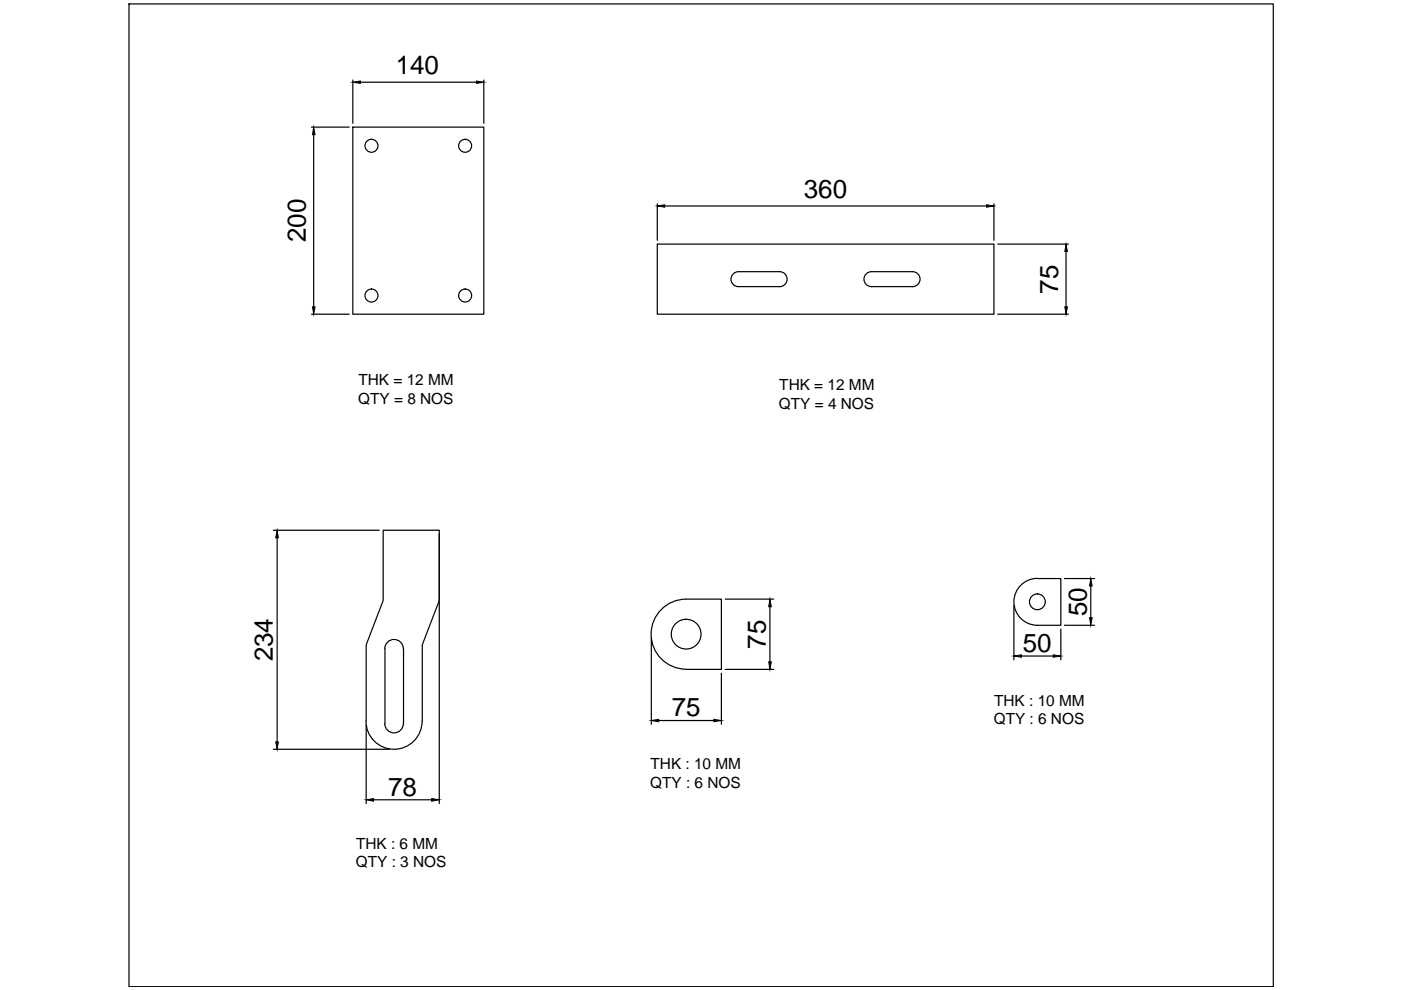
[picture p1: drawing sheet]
<svg xmlns="http://www.w3.org/2000/svg" width="297mm" height="210mm" viewBox="0 0 297 210" stroke-linecap="round" stroke-linejoin="round" font-family="sans-serif">
<!-- layer: 0 -->
<g fill="none" stroke="#000" stroke-width=".25">
<path d="M27.3 .8h242.7v208.4h-242.7zM74.8 17v9.1M76.4 17.4h24.6M102.6 17v9.1M66 27h8M66.5 28.6v36.5M74.8 27h27.8v39.6h-27.8zM139.4 51.8h71.3v14.8h-71.3zM139.4 43.2v7.8M140.9 43.7h68.3M165.3 57.6a1.59 1.59 0 0 1 1.6 1.6 1.59 1.59 0 0 1-1.6 1.6M165.3 57.6h-8.7a1.59 1.59 0 0 0-1.6 1.6 1.59 1.59 0 0 0 1.6 1.6h8.7"/>
<path d="M193.5 57.6a1.59 1.59 0 0 1 1.6 1.6 1.59 1.59 0 0 1-1.6 1.6M193.5 57.6h-8.7a1.59 1.59 0 0 0-1.6 1.6 1.59 1.59 0 0 0 1.6 1.6h8.7M210.7 43.2v7.8M211.5 51.8h15M226 53.3v11.8M66 66.6h8M211.5 66.6h15M58 112.4h22.4M58.8 114v43.3M93.1 113.2v57.2M81.6 137.6v15.8M85.5 137.5a1.97 1.97 0 0 0-2-1.9 1.97 1.97 0 0 0-1.9 1.9"/>
<path d="M85.6 137.6v15.8M138.1 135.3v18.3M153.8 127h10.2M163.2 128.6v11.7M215 128.4v11.5M216.6 139.1h6.7M219.9 122.6a5 5 0 0 0-4.9 5 5 5 0 0 0 4.9 5M220 122.7h4.9v9.9h-4.9M224.9 133.4v6.5M225.7 132.6h6.4M225.7 122.7h6.4M231.3 124.2v6.8"/>
<path d="M58 158.9h24.6M77.6 152.9a5.9 5.9 0 0 0 5.9 6 5.9 5.9 0 0 0 6-6M77.6 152.9v-16.2l3.6-9.4v-14.9h11.9v14.9l-3.6 9.4v16.2M77.6 153.7v16.7M81.6 153.4a1.97 1.97 0 0 0 1.9 2 1.97 1.97 0 0 0 2-2M139.7 152.8h11.6M145.5 141.9a7.4 7.4 0 0 1-7.5-7.5 7.4 7.4 0 0 1 7.5-7.4h7.5v14.9h-7.5M153 142.7v10.9M153.8 141.9h10.2M79.2 169.6h12.3"/>
<circle cx="78.8" cy="30.9" r="1.38"/>
<circle cx="98.6" cy="30.9" r="1.38"/>
<circle cx="78.8" cy="62.7" r="1.38"/>
<circle cx="98.6" cy="62.7" r="1.38"/>
<circle cx="145.5" cy="134.5" r="3.2"/>
<circle cx="219.9" cy="127.6" r="1.67"/>
</g>
<g fill="#000" stroke="#000" stroke-width=".21">
<path d="M74.8 17.4l1.6-.2v.5zM101 17.2l1.6 .2-1.6 .3zM66.5 27l.3 1.6h-.5zM139.4 43.7l1.5-.3v.5zM209.2 43.4l1.5 .3-1.5 .2zM226 51.8l.3 1.5h-.5zM66.3 65.1h.5l-.3 1.5zM225.8 65.1h.5l-.3 1.5zM58.8 112.4l.2 1.6h-.5zM163.2 127l.3 1.6h-.5zM215 139.1l1.6-.3v.5zM223.3 138.8l1.6 .3-1.6 .2z"/>
<path d="M231 131h.6l-.3 1.6zM231.3 122.7l.3 1.5h-.6zM58.5 157.3h.5l-.2 1.6zM138.1 152.8l1.6-.3v.5zM151.3 152.5l1.7 .3-1.7 .2zM163 140.3h.5l-.3 1.6zM77.6 169.6l1.6-.3v.6zM91.5 169.3l1.6 .3-1.6 .3z"/>
</g>
<g font-size="5.5">
<text x="83.9" y="15.8">140</text>
<text x="170.4" y="42">360</text>
<text x="64.9" y="51.4" transform="rotate(-90 64.9 51.4)">200</text>
<text x="224.4" y="62.3" transform="rotate(-90 224.4 62.3)">75</text>
<text x="230.4" y="130.7" transform="rotate(-90 230.4 130.7)">50</text>
<text x="162.4" y="137.6" transform="rotate(-90 162.4 137.6)">75</text>
<text x="57.9" y="140.2" transform="rotate(-90 57.9 140.2)">234</text>
<text x="216.9" y="138.2">50</text>
<text x="142.4" y="151.9">75</text>
<text x="82.3" y="168.7">78</text>
</g>
<g font-size="3.3">
<text x="76" y="81.7">THK = 12 MM</text>
<text x="165.2" y="82.7">THK = 12 MM</text>
<text x="75.9" y="85.7">QTY = 8 NOS</text>
<text x="165.1" y="86.7">QTY = 4 NOS</text>
<text x="210.8" y="149.6">THK : 10 MM</text>
<text x="210.7" y="153.6">QTY : 6 NOS</text>
<text x="137.8" y="167">QTY : 6 NOS</text>
<text x="137.9" y="163.1">THK : 10 MM</text>
<text x="75.5" y="179.9">THK : 6 MM</text>
<text x="75.4" y="183.9">QTY : 3 NOS</text>
</g>
</svg>
